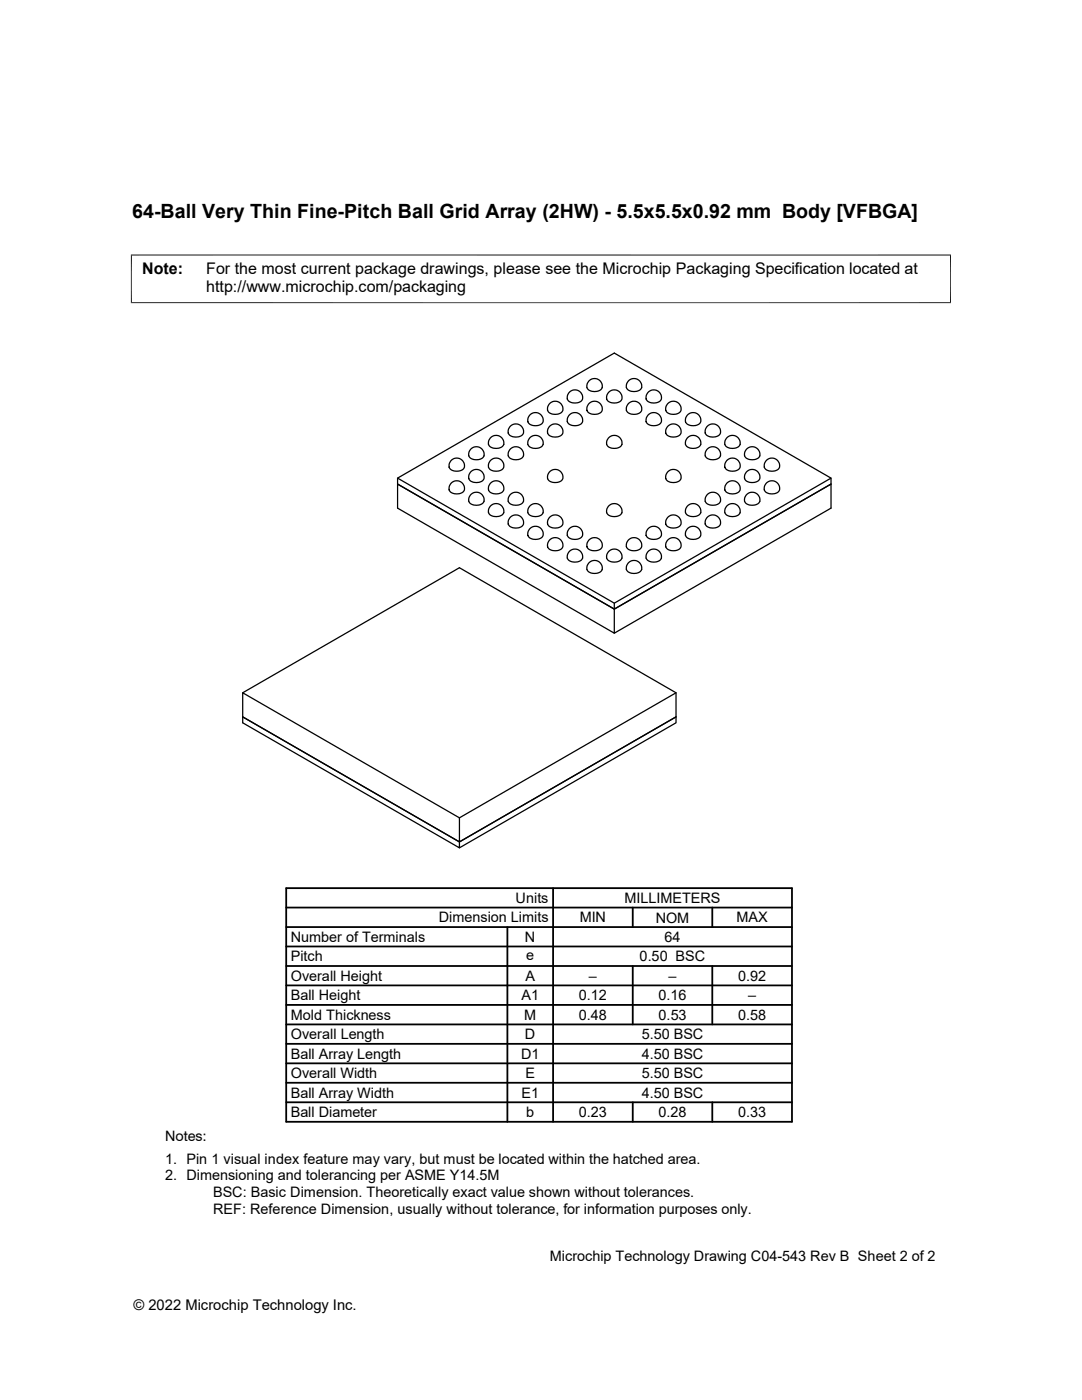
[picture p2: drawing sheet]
<svg xmlns="http://www.w3.org/2000/svg" width="216mm" height="279mm" viewBox="0 0 216 279" stroke-linecap="round" stroke-linejoin="round" font-family="sans-serif">
<g fill="none" stroke="#000" stroke-width=".25">
<path d="M113.5 78.4a1.49 1.49 0 0 1 2.1-.4 1.49 1.49 0 0 1 .4 2 1.97 1.97 0 0 1-2.8-.4l.1-.8zM117.1 77.3a1.85 1.85 0 0 0 3.1 0M117.1 77.4a1.55 1.55 0 0 1 1.5-1.9 1.55 1.55 0 0 1 1.6 1.9M121.4 78.4a1.49 1.49 0 0 1 2-.4 1.49 1.49 0 0 1 .4 2 1.97 1.97 0 0 1-2.7-.4v-.8zM125 77.3a1.85 1.85 0 0 0 3 0M125 77.4a1.55 1.55 0 0 1 1.5-1.9 1.55 1.55 0 0 1 1.5 1.9M129.3 78.4a1.49 1.49 0 0 1 2-.4 1.49 1.49 0 0 1 .4 2 1.97 1.97 0 0 1-2.8-.4l.1-.8zM79.3 95.4l43.3 25M90 96.5a1.49 1.49 0 0 1 2-.3 1.49 1.49 0 0 1 .4 2 1.97 1.97 0 0 1-2.8-.4l.1-.8zM90 92a1.49 1.49 0 0 1 2-.4 1.49 1.49 0 0 1 .4 2 1.97 1.97 0 0 1-2.8-.4l.1-.8zM93.5 91a1.85 1.85 0 0 0 3.1 0M93.5 91a1.55 1.55 0 0 1 1.6-1.8 1.55 1.55 0 0 1 1.5 1.8"/>
<path d="M93.9 94.2a1.49 1.49 0 0 1 2-.3 1.49 1.49 0 0 1 .4 2 1.97 1.97 0 0 1-2.8-.4l.1-.8zM97.8 96.5a1.49 1.49 0 0 1 2-.3 1.49 1.49 0 0 1 .5 2 1.97 1.97 0 0 1-2.8-.4v-.8zM97.8 92a1.49 1.49 0 0 1 2-.4 1.49 1.49 0 0 1 .5 2 1.97 1.97 0 0 1-2.8-.4v-.8zM97.8 87.4a1.48 1.48 0 0 1 2-.3 1.48 1.48 0 0 1 .5 2 1.97 1.97 0 0 1-2.8-.4v-.8zM101.4 91a1.85 1.85 0 0 0 3.1 0M101.4 91a1.55 1.55 0 0 1 1.5-1.8 1.55 1.55 0 0 1 1.6 1.8M101.7 85.2a1.49 1.49 0 0 1 2.1-.4 1.49 1.49 0 0 1 .4 2 1.97 1.97 0 0 1-2.8-.4l.1-.8zM105.7 87.4a1.48 1.48 0 0 1 2-.3 1.48 1.48 0 0 1 .4 2 1.97 1.97 0 0 1-2.8-.4l.1-.8zM105.7 82.9a1.49 1.49 0 0 1 2-.3 1.49 1.49 0 0 1 .4 2 1.97 1.97 0 0 1-2.8-.4l.1-.8zM109.6 94.2a1.49 1.49 0 0 1 2-.3 1.49 1.49 0 0 1 .5 2 1.97 1.97 0 0 1-2.8-.4v-.8zM109.6 80.6a1.49 1.49 0 0 1 2-.3 1.49 1.49 0 0 1 .5 2 1.97 1.97 0 0 1-2.8-.4v-.8zM109.6 85.2a1.49 1.49 0 0 1 2-.4 1.49 1.49 0 0 1 .5 2 1.97 1.97 0 0 1-2.8-.4v-.8z"/>
<path d="M113.5 82.9a1.49 1.49 0 0 1 2.1-.3 1.49 1.49 0 0 1 .4 2 1.97 1.97 0 0 1-2.8-.4l.1-.8zM117.5 80.6a1.49 1.49 0 0 1 2-.3 1.49 1.49 0 0 1 .4 2 1.97 1.97 0 0 1-2.8-.4l.1-.8zM121.4 87.4a1.48 1.48 0 0 1 2-.3 1.48 1.48 0 0 1 .4 2 1.97 1.97 0 0 1-2.7-.4v-.8zM125.3 80.6a1.49 1.49 0 0 1 2-.3 1.49 1.49 0 0 1 .5 2 1.97 1.97 0 0 1-2.8-.4l.1-.8zM129.3 82.9a1.49 1.49 0 0 1 2-.3 1.49 1.49 0 0 1 .4 2 1.97 1.97 0 0 1-2.8-.4l.1-.8zM133.2 80.6a1.49 1.49 0 0 1 2-.3 1.49 1.49 0 0 1 .4 2 1.97 1.97 0 0 1-2.8-.4l.1-.8zM133.2 85.2a1.49 1.49 0 0 1 2-.4 1.49 1.49 0 0 1 .4 2 1.97 1.97 0 0 1-2.8-.4l.1-.8zM133.2 94.2a1.49 1.49 0 0 1 2-.3 1.49 1.49 0 0 1 .4 2 1.97 1.97 0 0 1-2.8-.4l.1-.8zM137.1 82.9a1.49 1.49 0 0 1 2-.3 1.49 1.49 0 0 1 .5 2 1.97 1.97 0 0 1-2.8-.4v-.8zM137.1 87.4a1.48 1.48 0 0 1 2-.3 1.48 1.48 0 0 1 .5 2 1.97 1.97 0 0 1-2.8-.4v-.8zM140.7 91a1.85 1.85 0 0 0 3.1 0M140.7 91a1.55 1.55 0 0 1 1.5-1.8 1.55 1.55 0 0 1 1.6 1.8"/>
<path d="M141.1 85.2a1.49 1.49 0 0 1 2-.4 1.49 1.49 0 0 1 .4 2 1.97 1.97 0 0 1-2.8-.4l.1-.8zM145 87.4a1.48 1.48 0 0 1 2-.3 1.48 1.48 0 0 1 .4 2 1.97 1.97 0 0 1-2.8-.4l.1-.8zM145 92a1.49 1.49 0 0 1 2-.4 1.49 1.49 0 0 1 .4 2 1.97 1.97 0 0 1-2.8-.4l.1-.8zM145 96.5a1.49 1.49 0 0 1 2-.3 1.49 1.49 0 0 1 .4 2 1.97 1.97 0 0 1-2.8-.4l.1-.8zM148.6 91a1.85 1.85 0 0 0 3 0M148.6 91a1.55 1.55 0 0 1 1.5-1.8 1.55 1.55 0 0 1 1.5 1.8M148.9 94.2a1.49 1.49 0 0 1 2-.3 1.49 1.49 0 0 1 .5 2 1.97 1.97 0 0 1-2.8-.4v-.8zM152.8 92a1.49 1.49 0 0 1 2.1-.4 1.49 1.49 0 0 1 .4 2 1.97 1.97 0 0 1-2.8-.4l.1-.8zM152.8 96.5a1.49 1.49 0 0 1 2.1-.3 1.49 1.49 0 0 1 .4 2 1.97 1.97 0 0 1-2.8-.4l.1-.8zM165.8 95.4l-43.2 25v1.2l-43.3-25v-1.2l43.3-24.9 43.2 24.9v1.2l-43.2 25v4.8l-43.3-25v-4.8l43.3 25 43.2-25v4.8l-43.2 25M93.5 100a1.85 1.85 0 0 0 3.1 0M93.5 100.1a1.55 1.55 0 0 1 1.6-1.9 1.55 1.55 0 0 1 1.5 1.9"/>
<path d="M97.8 101a1.48 1.48 0 0 1 2-.3 1.48 1.48 0 0 1 .5 2 1.97 1.97 0 0 1-2.8-.4v-.8zM101.4 100a1.85 1.85 0 0 0 3.1 0M101.4 100.1a1.55 1.55 0 0 1 1.5-1.9 1.55 1.55 0 0 1 1.6 1.9M101.7 103.3a1.49 1.49 0 0 1 2.1-.3 1.49 1.49 0 0 1 .4 2 1.97 1.97 0 0 1-2.8-.4l.1-.8zM105.7 105.6a1.49 1.49 0 0 1 2-.3 1.49 1.49 0 0 1 .4 2 1.97 1.97 0 0 1-2.8-.5l.1-.8zM105.7 101a1.48 1.48 0 0 1 2-.3 1.48 1.48 0 0 1 .4 2 1.97 1.97 0 0 1-2.8-.4l.1-.8zM109.6 107.8a1.49 1.49 0 0 1 2-.3 1.49 1.49 0 0 1 .5 2 1.97 1.97 0 0 1-2.8-.4v-.8zM109.6 103.3a1.49 1.49 0 0 1 2-.3 1.49 1.49 0 0 1 .5 2 1.97 1.97 0 0 1-2.8-.4v-.8zM113.5 110.1a1.48 1.48 0 0 1 2-.3 1.48 1.48 0 0 1 .5 2 1.97 1.97 0 0 1-2.8-.4l.1-.8zM113.5 105.6a1.49 1.49 0 0 1 2.1-.3 1.49 1.49 0 0 1 .4 2 1.97 1.97 0 0 1-2.8-.5l.1-.8zM117.1 113.6a1.85 1.85 0 0 0 3.1 0M117.1 113.7a1.55 1.55 0 0 1 1.5-1.9 1.55 1.55 0 0 1 1.6 1.9"/>
<path d="M117.5 107.8a1.49 1.49 0 0 1 2-.3 1.49 1.49 0 0 1 .4 2 1.97 1.97 0 0 1-2.8-.4l.1-.8zM121.4 110.1a1.48 1.48 0 0 1 2-.3 1.48 1.48 0 0 1 .4 2 1.97 1.97 0 0 1-2.7-.4v-.8zM121.4 101a1.48 1.48 0 0 1 2-.3 1.48 1.48 0 0 1 .4 2 1.97 1.97 0 0 1-2.7-.4v-.8zM125 113.6a1.85 1.85 0 0 0 3 0M125 113.7a1.55 1.55 0 0 1 1.5-1.9 1.55 1.55 0 0 1 1.5 1.9M125.3 107.8a1.49 1.49 0 0 1 2-.3 1.49 1.49 0 0 1 .5 2 1.97 1.97 0 0 1-2.8-.4l.1-.8zM129.3 110.1a1.48 1.48 0 0 1 2-.3 1.48 1.48 0 0 1 .4 2 1.97 1.97 0 0 1-2.8-.4l.1-.8zM129.3 105.6a1.49 1.49 0 0 1 2-.3 1.49 1.49 0 0 1 .4 2 1.97 1.97 0 0 1-2.8-.5l.1-.8zM133.2 107.8a1.49 1.49 0 0 1 2-.3 1.49 1.49 0 0 1 .4 2 1.97 1.97 0 0 1-2.8-.4l.1-.8zM133.2 103.3a1.49 1.49 0 0 1 2-.3 1.49 1.49 0 0 1 .4 2 1.97 1.97 0 0 1-2.8-.4l.1-.8zM137.1 101a1.48 1.48 0 0 1 2-.3 1.48 1.48 0 0 1 .5 2 1.97 1.97 0 0 1-2.8-.4v-.8zM137.1 105.6a1.49 1.49 0 0 1 2-.3 1.49 1.49 0 0 1 .5 2 1.97 1.97 0 0 1-2.8-.5v-.8z"/>
<path d="M140.7 100a1.85 1.85 0 0 0 3.1 0M140.7 100.1a1.55 1.55 0 0 1 1.5-1.9 1.55 1.55 0 0 1 1.6 1.9M141.1 103.3a1.49 1.49 0 0 1 2-.3 1.49 1.49 0 0 1 .4 2 1.97 1.97 0 0 1-2.8-.4l.1-.8zM145 101a1.48 1.48 0 0 1 2-.3 1.48 1.48 0 0 1 .4 2 1.97 1.97 0 0 1-2.8-.4l.1-.8zM148.6 100a1.85 1.85 0 0 0 3 0M148.6 100.1a1.55 1.55 0 0 1 1.5-1.9 1.55 1.55 0 0 1 1.5 1.9M48.4 138.3l43.3-25 43.2 25v4.8l-43.2 24.9-43.3-24.9v1.2l43.3 24.9v-1.2l43.2-24.9v1.2l-43.2 24.9M134.9 138.3l-43.2 24.9v4.8l-43.3-24.9v-4.8l43.3 24.9"/>
</g>
<path d="M26.1 50.9h163.7M26.2 50.8v9.7M189.7 50.8v9.7M26.1 60.4h163.7" fill="none" stroke="#000" stroke-width=".2"/>
<g fill="none" stroke="#000" stroke-width=".36">
<path d="M57.1 177.2h100.9v46.7h-100.9zM110.4 177.2v46.7M57.1 196.7h100.9M57.1 192.8h100.9M57.1 188.9h100.9M57.1 185h100.9M57.1 181.1h100.9M101.2 185v38.9M126.3 181.1v3.9M126.3 192.8v11.6M142.1 181.1v3.9M142.1 192.8v11.6"/>
<path d="M57.1 208.3h100.9M57.1 200.6h100.9M57.1 216.1h100.9M57.1 212.2h100.9M57.1 220h100.9M57.1 204.4h100.9M126.3 220v3.9M142.1 220v3.9"/>
</g>
<text font-size="3.9" x="26.4" y="43.5">64-Ball Very Thin Fine-Pitch Ball Grid Array (2HW) - 5.5x5.5x0.92 mm Body [VFBGA]</text>
<g font-size="3.2">
<text x="28.4" y="54.7">Note:</text>
<text x="41.1" y="58.3">http://www.microchip.com/packaging</text>
<text x="41.1" y="54.7">For the most current package drawings, please see the Microchip Packaging Specification located at</text>
</g>
<g font-size="2.9">
<text x="87.6" y="184.1">Dimension Limits</text>
<text x="102.9" y="180.2">Units</text>
<text x="115.7" y="184.1">MIN</text>
<text x="124.6" y="180.2">MILLIMETERS</text>
<text x="130.8" y="184.1">NOM</text>
<text x="147" y="184.1">MAX</text>
<text x="58" y="188">Number of Terminals</text>
<text x="58" y="191.9">Pitch</text>
<text x="104.8" y="188">N</text>
<text x="105" y="191.6">e</text>
<text x="127.6" y="191.9">0.50 BSC</text>
<text x="132.6" y="188">64</text>
<text x="58" y="195.7">Overall Height</text>
<text x="104.8" y="195.7">A</text>
<text x="117.5" y="195.7">–</text>
<text x="133.4" y="195.7">–</text>
<text x="147.3" y="195.7">0.92</text>
<text x="58" y="199.6">Ball Height</text>
<text x="58" y="203.5">Mold Thickness</text>
<text x="104.1" y="199.6">A1</text>
<text x="104.6" y="203.5">M</text>
<text x="115.5" y="199.6">0.12</text>
<text x="115.5" y="203.5">0.48</text>
<text x="131.4" y="199.6">0.16</text>
<text x="131.4" y="203.5">0.53</text>
<text x="147.3" y="203.5">0.58</text>
<text x="149.3" y="199.6">–</text>
<text x="58" y="207.4">Overall Length</text>
<text x="104.8" y="207.4">D</text>
<text x="128" y="207.4">5.50 BSC</text>
<text x="58" y="211.3">Ball Array Length</text>
<text x="58" y="215.2">Overall Width</text>
<text x="104" y="211.3">D1</text>
<text x="104.8" y="215.2">E</text>
<text x="128" y="211.3">4.50 BSC</text>
<text x="128" y="215.2">5.50 BSC</text>
<text x="58" y="219.1">Ball Array Width</text>
<text x="104" y="219.1">E1</text>
<text x="128" y="219.1">4.50 BSC</text>
<text x="32.9" y="227.7">Notes:</text>
<text x="58" y="222.9">Ball Diameter</text>
<text x="105" y="222.9">b</text>
<text x="115.5" y="222.9">0.23</text>
<text x="131.4" y="222.9">0.28</text>
<text x="147.3" y="222.9">0.33</text>
<text x="32.9" y="232.3">1. Pin 1 visual index feature may vary, but must be located within the hatched area.</text>
<text x="32.9" y="235.6">2. Dimensioning and tolerancing per ASME Y14.5M</text>
<text x="42.5" y="238.9">BSC: Basic Dimension. Theoretically exact value shown without tolerances.</text>
<text x="42.5" y="242.2">REF: Reference Dimension, usually without tolerance, for information purposes only.</text>
<text x="109.7" y="251.7">Microchip Technology Drawing C04-543 Rev B Sheet 2 of 2</text>
<text x="26.6" y="261.3">© 2022 Microchip Technology Inc.</text>
</g>
</svg>
